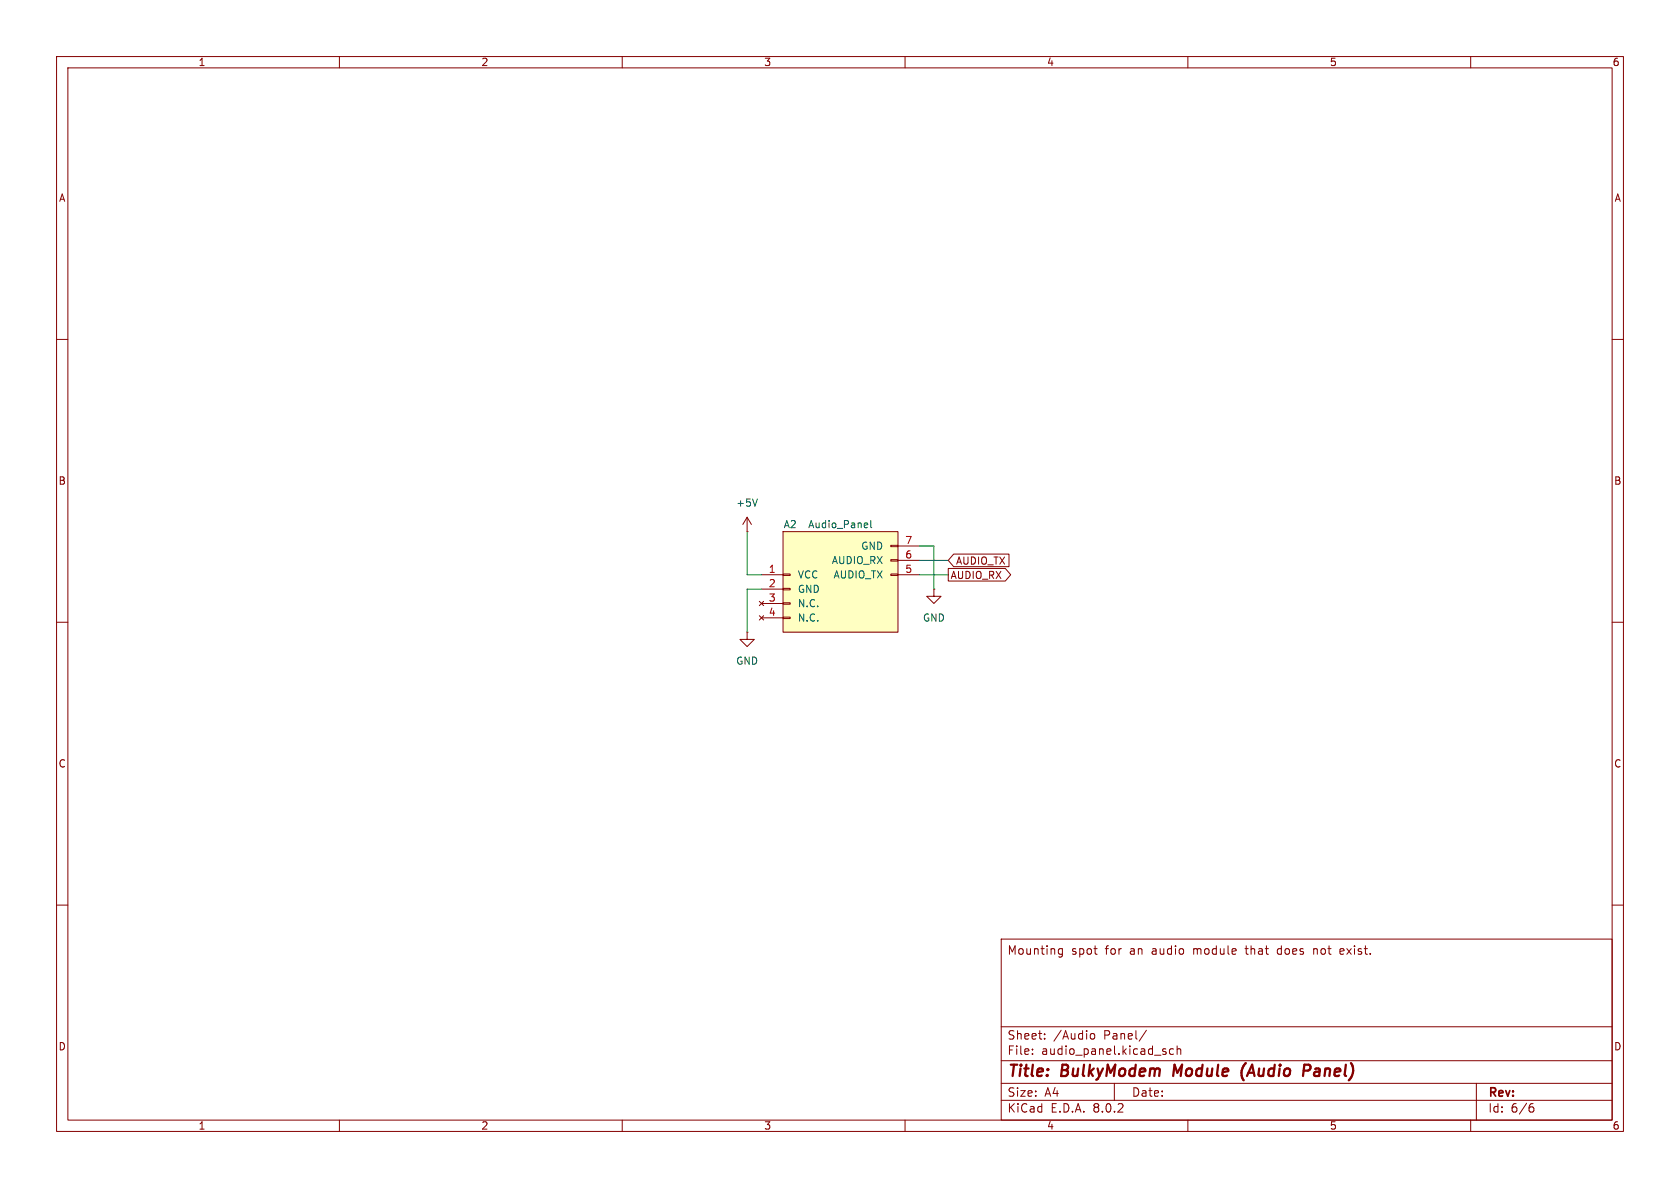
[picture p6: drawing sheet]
(kicad_sch
 (version 20231120)
 (generator "eeschema")
 (generator_version "8.0")
 (paper "A4")
 (title_block
  (title "BulkyModem Module (Audio Panel)")
  (comment 4 "Mounting spot for an audio module that does not exist."))
 (lib_symbols
  (symbol "BulkyModem:AudioModule"
   (pin_names
    (offset 2.52)) (exclude_from_sim no) (in_bom yes) (on_board yes)
   (property "Reference" "A" (at 0 6.35 0) (effects (font (size 1.27 1.27))))
   (property "Value" "" (at 0 7.62 0) (effects (font (size 1.27 1.27))))
   (property "Footprint" "" (at 0 7.62 0) (effects (font (size 1.27 1.27)) (hide yes)))
   (property "Datasheet" "" (at 0 7.62 0) (effects (font (size 1.27 1.27)) (hide yes)))
   (property "Description" "" (at 0 7.62 0) (effects (font (size 1.27 1.27)) (hide yes)))
   (symbol "AudioModule_1_1"
    (rectangle (start -1.27 -10.033) (end 0 -10.287) (stroke (width 0.1524) (type solid)) (fill (type none)))
    (rectangle (start -1.27 -7.493) (end 0 -7.747) (stroke (width 0.1524) (type solid)) (fill (type none)))
    (rectangle (start -1.27 -4.953) (end 0 -5.207) (stroke (width 0.1524) (type solid)) (fill (type none)))
    (rectangle (start -1.27 -2.413) (end 0 -2.667) (stroke (width 0.1524) (type solid)) (fill (type none)))
    (polyline (pts (xy -1.27 5.08) (xy -1.27 -12.7) (xy 19.05 -12.7) (xy 19.05 5.08) (xy -1.27 5.08)) (stroke (width 0) (type default)) (fill (type background)))
    (rectangle (start 19.05 -2.667) (end 17.78 -2.413) (stroke (width 0.1524) (type solid)) (fill (type none)))
    (rectangle (start 19.05 -0.127) (end 17.78 0.127) (stroke (width 0.1524) (type solid)) (fill (type none)))
    (rectangle (start 19.05 2.413) (end 17.78 2.667) (stroke (width 0.1524) (type solid)) (fill (type none)))
    (pin power_in line (at -5.08 -2.54 0) (length 3.81) (name "VCC" (effects (font (size 1.27 1.27)))) (number "1" (effects (font (size 1.27 1.27)))))
    (pin power_in line (at -5.08 -5.08 0) (length 3.81) (name "GND" (effects (font (size 1.27 1.27)))) (number "2" (effects (font (size 1.27 1.27)))))
    (pin no_connect line (at -5.08 -7.62 0) (length 3.81) (name "N.C." (effects (font (size 1.27 1.27)))) (number "3" (effects (font (size 1.27 1.27)))))
    (pin no_connect line (at -5.08 -10.16 0) (length 3.81) (name "N.C." (effects (font (size 1.27 1.27)))) (number "4" (effects (font (size 1.27 1.27)))))
    (pin output line (at 22.86 -2.54 180) (length 3.81) (name "AUDIO_TX" (effects (font (size 1.27 1.27)))) (number "5" (effects (font (size 1.27 1.27)))))
    (pin input line (at 22.86 0 180) (length 3.81) (name "AUDIO_RX" (effects (font (size 1.27 1.27)))) (number "6" (effects (font (size 1.27 1.27)))))
    (pin passive line (at 22.86 2.54 180) (length 3.81) (name "GND" (effects (font (size 1.27 1.27)))) (number "7" (effects (font (size 1.27 1.27)))))))
  (symbol "power:+5V"
   (power)
   (pin_numbers hide)
   (pin_names
    (offset 0) hide) (exclude_from_sim no) (in_bom yes) (on_board yes)
   (property "Reference" "#PWR" (at 0 -3.81 0) (effects (font (size 1.27 1.27)) (hide yes)))
   (property "Value" "+5V" (at 0 3.556 0) (effects (font (size 1.27 1.27))))
   (property "Footprint" "" (at 0 0 0) (effects (font (size 1.27 1.27)) (hide yes)))
   (property "Datasheet" "" (at 0 0 0) (effects (font (size 1.27 1.27)) (hide yes)))
   (property "Description" "Power symbol creates a global label with name \"+5V\"" (at 0 0 0) (effects (font (size 1.27 1.27)) (hide yes)))
   (symbol "+5V_0_1"
    (polyline (pts (xy -0.762 1.27) (xy 0 2.54)) (stroke (width 0) (type default)) (fill (type none)))
    (polyline (pts (xy 0 0) (xy 0 2.54)) (stroke (width 0) (type default)) (fill (type none)))
    (polyline (pts (xy 0 2.54) (xy 0.762 1.27)) (stroke (width 0) (type default)) (fill (type none))))
   (symbol "+5V_1_1"
    (pin power_in line (at 0 0 90) (length 0) (name "~" (effects (font (size 1.27 1.27)))) (number "1" (effects (font (size 1.27 1.27)))))))
  (symbol "power:GND"
   (power)
   (pin_numbers hide)
   (pin_names
    (offset 0) hide) (exclude_from_sim no) (in_bom yes) (on_board yes)
   (property "Reference" "#PWR" (at 0 -6.35 0) (effects (font (size 1.27 1.27)) (hide yes)))
   (property "Value" "GND" (at 0 -3.81 0) (effects (font (size 1.27 1.27))))
   (property "Footprint" "" (at 0 0 0) (effects (font (size 1.27 1.27)) (hide yes)))
   (property "Datasheet" "" (at 0 0 0) (effects (font (size 1.27 1.27)) (hide yes)))
   (property "Description" "Power symbol creates a global label with name \"GND\" , ground" (at 0 0 0) (effects (font (size 1.27 1.27)) (hide yes)))
   (symbol "GND_0_1"
    (polyline (pts (xy 0 0) (xy 0 -1.27) (xy 1.27 -1.27) (xy 0 -2.54) (xy -1.27 -1.27) (xy 0 -1.27)) (stroke (width 0) (type default)) (fill (type none))))
   (symbol "GND_1_1"
    (pin power_in line (at 0 0 270) (length 0) (name "~" (effects (font (size 1.27 1.27)))) (number "1" (effects (font (size 1.27 1.27))))))))
 (wire
  (pts (xy 162.56 99.06) (xy 167.64 99.06))
  (stroke (width 0) (type default)))
 (wire
  (pts (xy 134.62 104.14) (xy 132.08 104.14))
  (stroke (width 0) (type default)))
 (wire
  (pts (xy 132.08 104.14) (xy 132.08 111.76))
  (stroke (width 0) (type default)))
 (wire
  (pts (xy 132.08 101.6) (xy 134.62 101.6))
  (stroke (width 0) (type default)))
 (wire
  (pts (xy 162.56 96.52) (xy 165.1 96.52))
  (stroke (width 0) (type default)))
 (wire
  (pts (xy 165.1 96.52) (xy 165.1 104.14))
  (stroke (width 0) (type default)))
 (wire
  (pts (xy 162.56 101.6) (xy 167.64 101.6))
  (stroke (width 0) (type default)))
 (wire
  (pts (xy 132.08 93.98) (xy 132.08 101.6))
  (stroke (width 0) (type default)))
 (global_label "AUDIO_RX"
  (shape output)
  (at 167.64 101.6 0)
  (effects (font (size 1.27 1.27)) (justify left))
  (property "Intersheetrefs" "${INTERSHEET_REFS}" (at 167.64 101.6 0) (effects (font (size 1.27 1.27)) (hide yes))))
 (global_label "AUDIO_TX"
  (shape input)
  (at 167.64 99.06 0)
  (effects (font (size 1.27 1.27)) (justify left))
  (property "Intersheetrefs" "${INTERSHEET_REFS}" (at 167.64 99.06 0) (effects (font (size 1.27 1.27)) (hide yes))))
 (symbol
  (lib_id "power:GND")
  (at 132.08 111.76 0)
  (unit 1)
  (exclude_from_sim no)
  (in_bom yes)
  (on_board yes)
  (dnp no)
  (fields_autoplaced yes)
  (property "Reference" "#PWR013" (at 132.08 118.11 0) (effects (font (size 1.27 1.27)) (hide yes)))
  (property "Value" "GND" (at 132.08 116.84 0) (effects (font (size 1.27 1.27))))
  (property "Footprint" "" (at 132.08 111.76 0) (effects (font (size 1.27 1.27)) (hide yes)))
  (property "Datasheet" "" (at 132.08 111.76 0) (effects (font (size 1.27 1.27)) (hide yes)))
  (property "Description" "Power symbol creates a global label with name \"GND\" , ground" (at 132.08 111.76 0) (effects (font (size 1.27 1.27)) (hide yes)))
  (pin "1"))
 (symbol
  (lib_id "power:GND")
  (at 165.1 104.14 0)
  (unit 1)
  (exclude_from_sim no)
  (in_bom yes)
  (on_board yes)
  (dnp no)
  (fields_autoplaced yes)
  (property "Reference" "#PWR012" (at 165.1 110.49 0) (effects (font (size 1.27 1.27)) (hide yes)))
  (property "Value" "GND" (at 165.1 109.22 0) (effects (font (size 1.27 1.27))))
  (property "Footprint" "" (at 165.1 104.14 0) (effects (font (size 1.27 1.27)) (hide yes)))
  (property "Datasheet" "" (at 165.1 104.14 0) (effects (font (size 1.27 1.27)) (hide yes)))
  (property "Description" "Power symbol creates a global label with name \"GND\" , ground" (at 165.1 104.14 0) (effects (font (size 1.27 1.27)) (hide yes)))
  (pin "1"))
 (symbol
  (lib_id "power:+5V")
  (at 132.08 93.98 0)
  (unit 1)
  (exclude_from_sim no)
  (in_bom yes)
  (on_board yes)
  (dnp no)
  (fields_autoplaced yes)
  (property "Reference" "#PWR014" (at 132.08 97.79 0) (effects (font (size 1.27 1.27)) (hide yes)))
  (property "Value" "+5V" (at 132.08 88.9 0) (effects (font (size 1.27 1.27))))
  (property "Footprint" "" (at 132.08 93.98 0) (effects (font (size 1.27 1.27)) (hide yes)))
  (property "Datasheet" "" (at 132.08 93.98 0) (effects (font (size 1.27 1.27)) (hide yes)))
  (property "Description" "Power symbol creates a global label with name \"+5V\"" (at 132.08 93.98 0) (effects (font (size 1.27 1.27)) (hide yes)))
  (pin "1"))
 (symbol
  (lib_id "BulkyModem:AudioModule")
  (at 139.7 99.06 0)
  (unit 1)
  (exclude_from_sim no)
  (in_bom yes)
  (on_board yes)
  (dnp no)
  (property "Reference" "A2" (at 139.7 92.71 0) (effects (font (size 1.27 1.27))))
  (property "Value" "Audio_Panel" (at 148.59 92.71 0) (effects (font (size 1.27 1.27))))
  (property "Footprint" "BulkyModem:AudioModule" (at 139.7 91.44 0) (effects (font (size 1.27 1.27)) (hide yes)))
  (property "Datasheet" "" (at 139.7 91.44 0) (effects (font (size 1.27 1.27)) (hide yes)))
  (property "Description" "" (at 139.7 91.44 0) (effects (font (size 1.27 1.27)) (hide yes)))
  (pin "1")
  (pin "4")
  (pin "6")
  (pin "3")
  (pin "7")
  (pin "2")
  (pin "5")))
